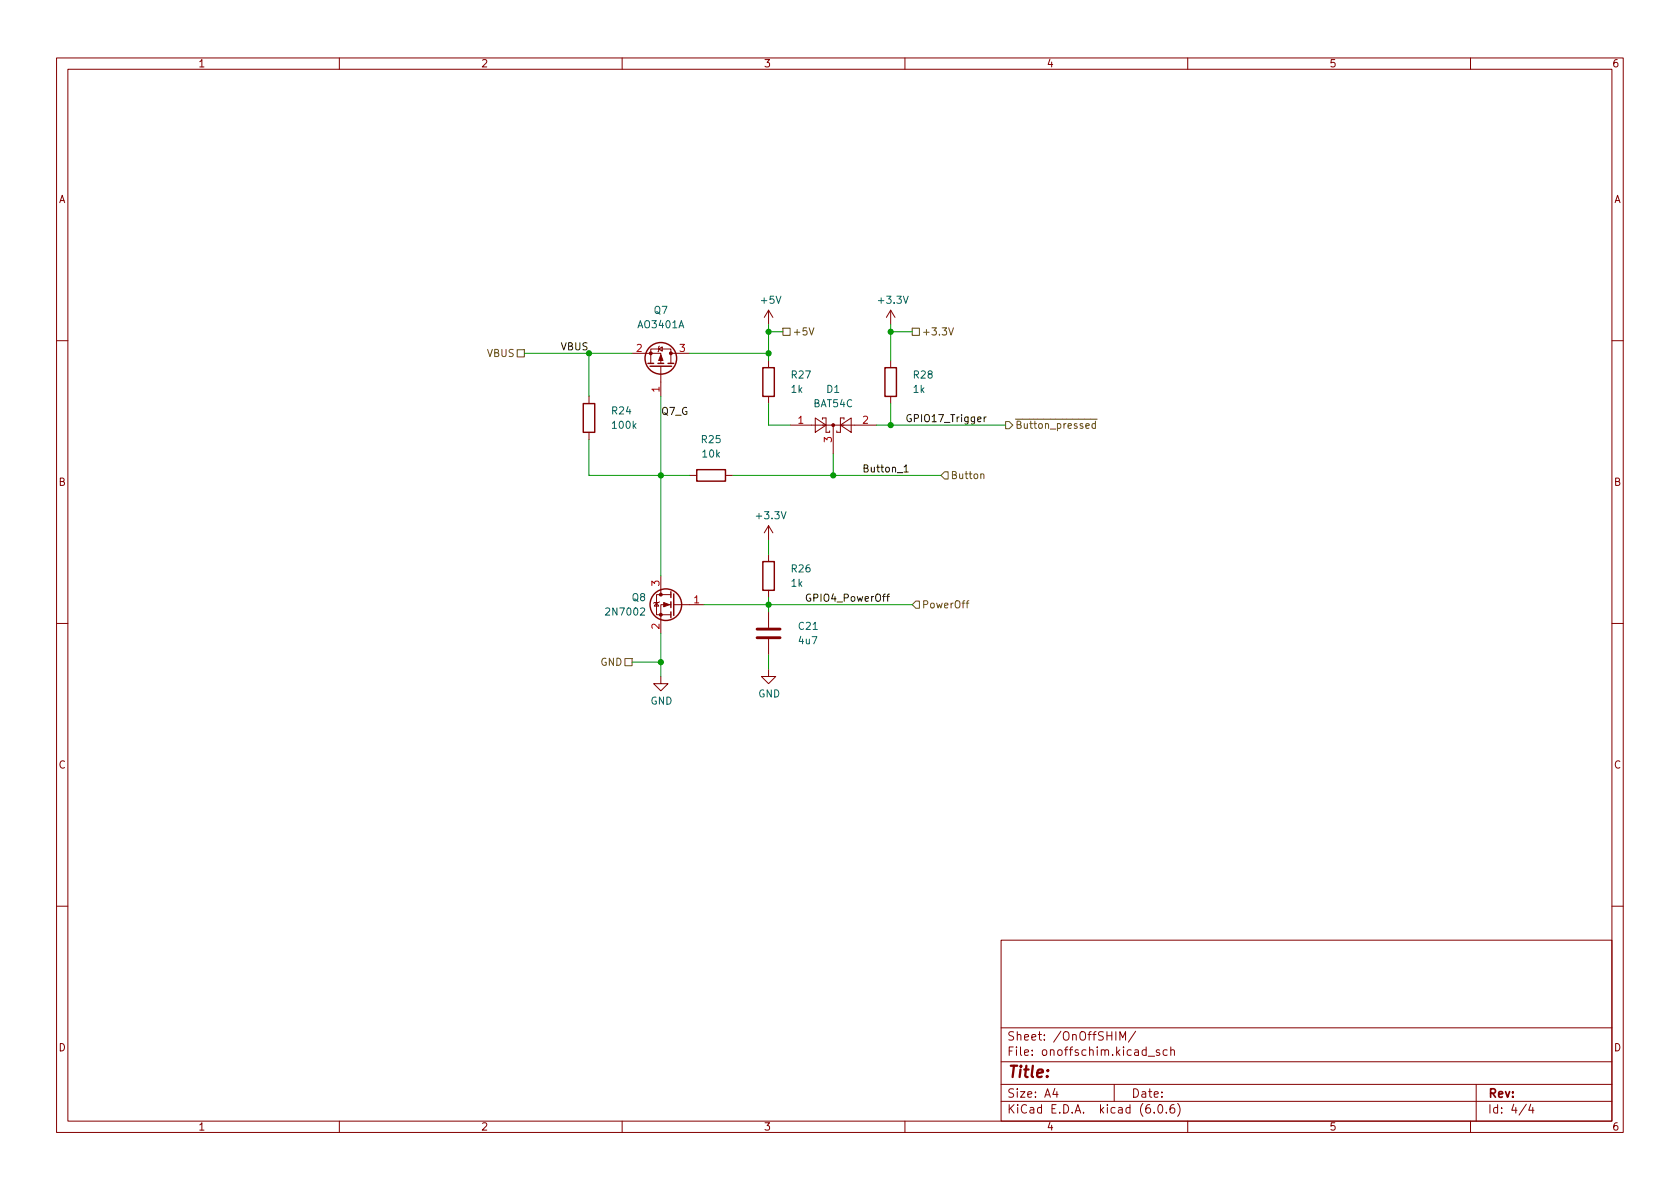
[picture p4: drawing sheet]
<svg xmlns="http://www.w3.org/2000/svg" width="297mm" height="210mm" viewBox="0 0 297 210" stroke-linecap="round" stroke-linejoin="round" font-family="sans-serif">
<g fill="none" stroke="#840000" stroke-width=".18">
<path d="M10 10.2h277v190.1h-277zM12 12.2h273v186.1h-273zM60 10.2v2M110 10.2v2M160 10.2v2M210 10.2v2M260 10.2v2M135.9 54.9v2.5M135.9 54.9l-.8 1.2M135.9 54.9l.8 1.2M157.5 54.9v2.5M157.5 54.9l-.8 1.2"/>
<path d="M157.5 54.9l.7 1.2M10 60.2h2M104.1 70.1v1.3M104.1 76.4v1.3M111.8 62.5h5v1.8M115.1 64.3v-2.6h3.5v2.6M116.5 61.7l.6-.4v.8zM116.6 61.2l-.1 .1v.8l-.2 .1M116.8 64.8v5.3M118.6 62.5h3.3M135.9 63.7v1.3M135.9 70.1v1.3"/>
<path d="M139.7 75.2h15.2M144.1 73.9l1.9 1.3-1.9 1.2zM145.4 74.2v-.3h.6v2.5h.7v-.2M147.3 75.2v5.1M148.6 75.2l1.9-1.3v2.5zM149.2 74.2v-.3h-.6v2.5h-.6v-.2M157.5 63.7v1.3M157.5 70.1v1.3M285 60.2h2M121.9 84.1h1.3M128.3 84.1h1.2M135.9 93v2.5"/>
<path d="M135.9 98v1.3M135.9 93l-.8 1.2M135.9 93l.8 1.2M10 110.2h2M116.1 106.5l.4 .7h-.8zM116.6 106.4l-.1 .1h-.8l-.1 .2M116.8 119.6v1.3h1.3l-1.3 1.3-1.2-1.3h1.2M116.8 101.8v3.4M118.6 106.9h-1.8v5.1M118.6 105.2h-2.5v3.5h2.5M119.1 106.9h5.4M135.9 118.4v1.2h1.3l-1.3 1.3-1.3-1.3h1.3"/>
<path d="M135.9 104.4v1.3M135.9 108.2v2.8M135.9 113v2.8M285 110.2h2M10 160.2h2M177 166.3h108v32h-108zM285 160.2h2M60 198.3v2M110 198.3v2M160 198.3v2M177 194.8h108M177 191.8h108"/>
<path d="M177 187.8h108M177 181.8h108M186.5 192.5l-.4 1h1M186.9 193v1M197 191.8v3M198 183.9v-1.5l.5 1.1 .5-1.1v1.5M200.8 182.4l-1.3 1.9M203 186.8h1.1M204.1 196.7v.1M204.9 195.4l.2-.1a.81 .81 0 0 1 .6 .7 .81 .81 0 0 1-.3 .8h-.2a.81 .81 0 0 1-.6-.6 .81 .81 0 0 1 .3-.8zM205 185.7l-.4-.1-.2 .2 .1 .3 .5 .1v.4h-.6M206.2 196.7v.1"/>
<path d="M206.4 185.7l-.5-.1-.3 .3v.4l.2 .3h.6M207 185.8l.2-.2 .4 .1v.9M207 185.1v1.5M207.6 195.3a.59 .59 0 0 0-.7 .7v.5l.1 .3h.4l.2-.1 .1-.5-.1-.2-.5-.1-.2 .3M208.2 195.1a1.72 1.72 0 0 1 0 2.3M210 198.3v2M260 198.3v2M261 191.8v6.5M269.9 195.3l-1.3 1.9M270.6 195.3l-.3 1h.9M271 195.8v1"/>
</g>
<path d="M133.9 112.8h4M133.9 111.2h4" fill="none" stroke="#840000" stroke-width=".51"/>
<g fill="none" stroke="#840000" stroke-width=".25">
<path d="M103.1 71.4h2.1v5h-2.1zM114.6 64.3h1M114.9 64.8h3.8M116.3 64.3h1M118.1 64.3h1M134.9 65h2v5.1h-2zM156.5 65h2v5.1h-2zM123.2 83.1h5.1v2h-5.1zM134.9 99.3h2v5.1h-2zM118.6 104.6v1.1M118.6 106.4v1M118.6 108.2v1"/>
<path d="M119.1 105v3.8"/>
<circle cx="116.8" cy="63.4" r="2.79"/>
<circle cx="117.7" cy="106.9" r="2.79"/>
</g>
<g fill="#840000" stroke="#840000" stroke-width=".18">
<path d="M116.8 62.7l.4 1h-.7z"/>
<path d="M117.3 106.5l1.1 .4-1.1 .4z"/>
<circle cx="115.1" cy="62.5" r=".25"/>
<circle cx="118.6" cy="62.5" r=".25"/>
<circle cx="116.8" cy="108.7" r=".25"/>
<circle cx="116.8" cy="105.2" r=".25"/>
<circle cx="147.3" cy="75.2" r=".25"/>
</g>
<path d="M138.4 58h1.3v1.3h-1.3zM143.1 58l.4 1.2 .4-1.2M161.3 58h1.3v1.3h-1.3zM167.7 58l.5 1.2 .4-1.2M91.4 61.8h1.3v1.3h-1.3zM177.8 74.5h.6l.7 .7-.7 .6h-.6zM167 83.4h.6v1.3h-.6l-.6-.6zM173.4 83.9l.2-.1 .3 .1 .1 .7M110.5 116.5h1.3v1.2h-1.3zM161.9 106.3h.7v1.3h-.7l-.6-.7zM170.8 106.7h.5M171.3 106.2l-.3 .2v1.1" fill="none" stroke="#725600" stroke-width=".18"/>
<path d="M174 73.7v.9M174.4 73.7l-.4 .3M159.9 82.6l.3-.4v1.3M159.9 83.5h.7M156.8 105.5h.5M157.3 105.1l-.3 .1v1.1" fill="none" stroke="#0f0f0f" stroke-width=".18"/>
<g fill="none" stroke="#009600" stroke-width=".18">
<path d="M135.9 57.4v6.3M135.9 58.7h2.5M157.5 58.7h3.8M157.5 57.4v6.3M92.7 62.5h19.1M104.1 77.7v6.4h17.8M104.1 62.5v7.6M116.8 70.1v31.7M121.9 62.5h14M135.9 71.4v3.8h3.8M154.9 75.2h22.9M157.5 71.4v3.8"/>
<path d="M129.5 84.1h36.9M135.9 95.5v2.5M147.3 80.3v3.8M111.8 117.1h5M116.8 112v7.6M124.5 106.9h36.8M135.9 105.7v2.5M135.9 115.8v2.6"/>
</g>
<g fill="#009600" stroke="#009600" stroke-width=".18">
<circle cx="116.8" cy="117.1" r=".46"/>
<circle cx="116.8" cy="84.1" r=".46"/>
<circle cx="104.1" cy="62.5" r=".46"/>
<circle cx="135.9" cy="106.9" r=".46"/>
<circle cx="157.5" cy="58.7" r=".46"/>
<circle cx="135.9" cy="62.5" r=".46"/>
<circle cx="135.9" cy="58.7" r=".46"/>
<circle cx="147.3" cy="84.1" r=".46"/>
<circle cx="157.5" cy="75.2" r=".46"/>
</g>
<text font-size="2.8" fill="#840000" x="178" y="190.6">Title:</text>
<g font-size="2.1" fill="#840000">
<text x="178" y="184">Sheet: /OnOffSHIM/</text>
<text x="178" y="186.7">File: onoffschim.kicad_sch</text>
<text x="178" y="196.9">KiCad E.D.A. kicad (6.0.6)</text>
<text x="178" y="194.1">Size: A4</text>
<text x="200" y="194.1">Date:</text>
<text x="263" y="194.1">Rev:</text>
<text x="263" y="196.9">Id: 4/4</text>
</g>
<g font-size="1.8" fill="#840000">
<text x="35" y="11.9">1</text>
<text x="85" y="11.9">2</text>
<text x="135" y="11.9">3</text>
<text x="185" y="11.9">4</text>
<text x="235" y="11.9">5</text>
<text x="285" y="11.9">6</text>
<text x="10.3" y="35.9">A</text>
<text x="285.3" y="35.9">A</text>
<text x="10.3" y="85.9">B</text>
<text x="285.3" y="85.9">B</text>
<text x="10.3" y="135.9">C</text>
<text x="285.3" y="135.9">C</text>
<text x="10.3" y="185.9">D</text>
<text x="285.3" y="185.9">D</text>
<text x="35" y="199.9">1</text>
<text x="85" y="199.9">2</text>
<text x="135" y="199.9">3</text>
<text x="185" y="199.9">4</text>
<text x="235" y="199.9">5</text>
<text x="285" y="199.9">6</text>
</g>
<g font-size="1.8" fill="#006464">
<text x="134.7" y="53.7">+5V</text>
<text x="155.5" y="53.7">+3.3V</text>
<text x="112.9" y="58">AO3401A</text>
<text x="115.7" y="55.5">Q7</text>
<text x="139.9" y="69.5">1k</text>
<text x="140" y="66.9">R27</text>
<text x="146.2" y="69.5">D1</text>
<text x="161.5" y="69.5">1k</text>
<text x="161.6" y="66.9">R28</text>
<text x="108.3" y="73.3">R24</text>
<text x="108.4" y="75.8">100k</text>
<text x="143.9" y="72">BAT54C</text>
<text x="124.1" y="78.4">R25</text>
<text x="124.3" y="80.9">10k</text>
<text x="133.9" y="91.8">+3.3V</text>
<text x="140" y="101.2">R26</text>
<text x="111.8" y="106.3">Q8</text>
<text x="139.9" y="103.8">1k</text>
<text x="107.4" y="108.8">2N7002</text>
<text x="141.3" y="111.4">C21</text>
<text x="141.3" y="113.9">4u7</text>
<text x="115" y="124.6">GND</text>
<text x="134" y="123.3">GND</text>
</g>
<g font-size="1.8" fill="#725600">
<text x="140.1" y="59.3">+5V</text>
<text x="162.9" y="59.3">+3.3V</text>
<text x="86.1" y="63.1">VBUS</text>
<text x="179.5" y="75.8">~{Button_pressed}</text>
<text x="168" y="84.7">Button</text>
<text x="162.9" y="107.6">PowerOff</text>
<text x="106.2" y="117.7">GND</text>
</g>
<g font-size="1.8" fill="#0f0f0f">
<text x="99.1" y="61.9">VBUS</text>
<text x="116.8" y="73.4">Q7_G</text>
<text x="160" y="74.6">GPIO17_Trigger</text>
<text x="152.4" y="83.5">Button_1</text>
<text x="142.2" y="106.4">GPIO4_PowerOff</text>
</g>
<g font-size="1.8" fill="#a90000">
<text x="112.5" y="62.2">2</text>
<text x="120.2" y="62.2">3</text>
<text x="116.6" y="69.3" transform="rotate(-90 116.6 69.3)">1</text>
<text x="141.1" y="74.9">1</text>
<text x="152.5" y="74.9">2</text>
<text x="147.1" y="78.2" transform="rotate(-90 147.1 78.2)">3</text>
<text x="116.6" y="103.6" transform="rotate(-90 116.6 103.6)">3</text>
<text x="122.7" y="106.7">1</text>
<text x="116.6" y="111.2" transform="rotate(-90 116.6 111.2)">2</text>
</g>
</svg>
